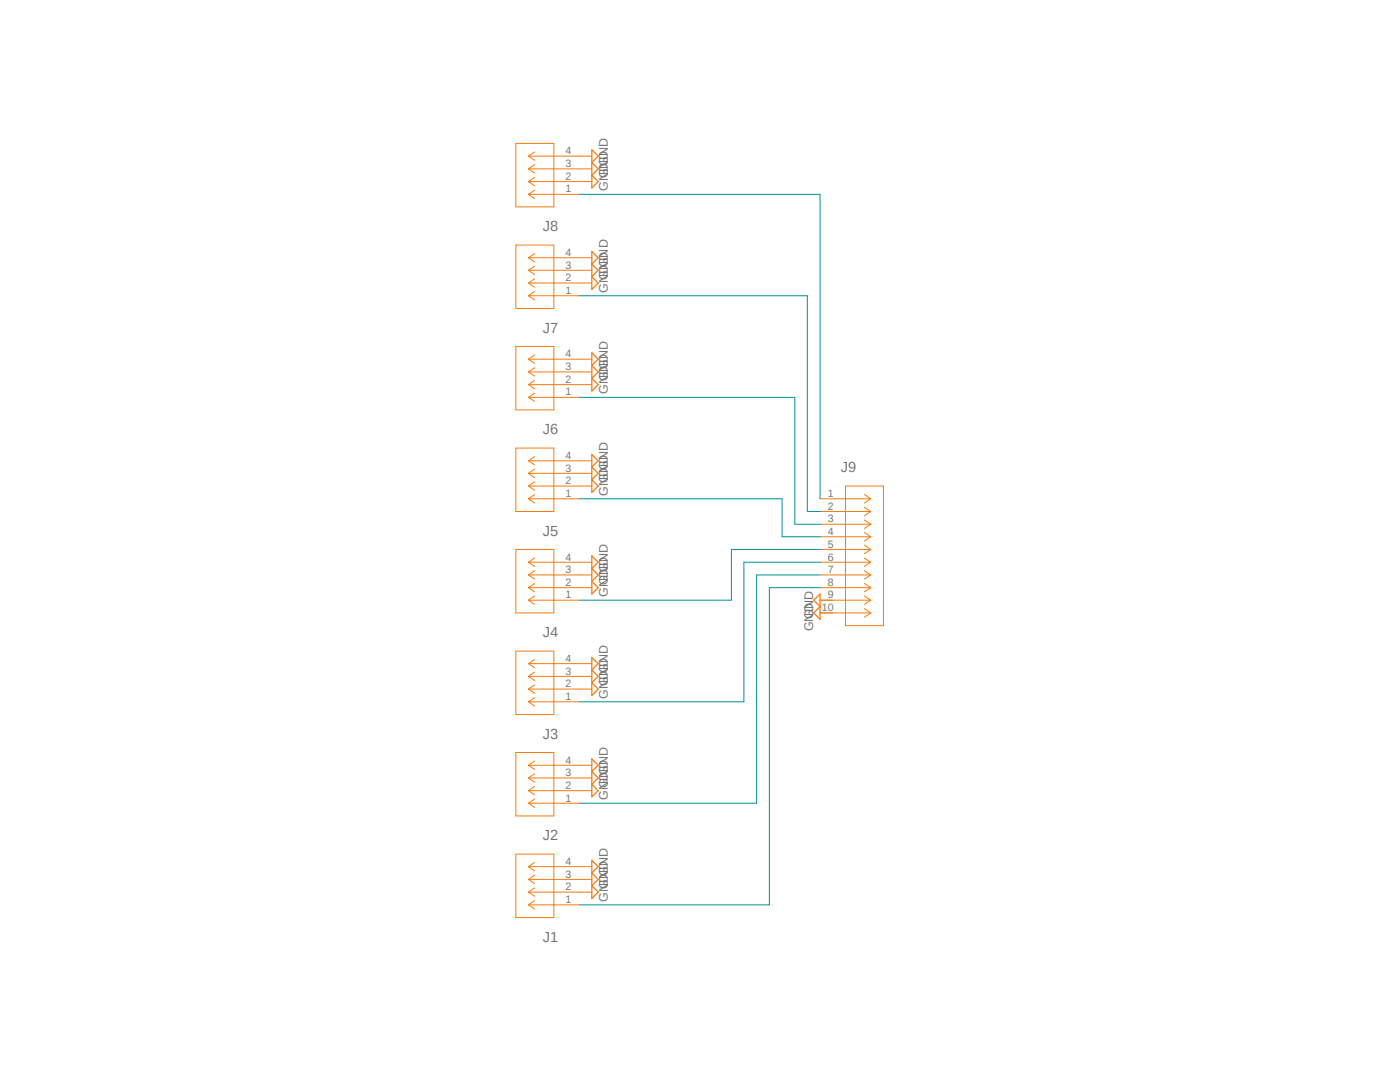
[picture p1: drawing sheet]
<?xml version="1.0" encoding="utf-8"?>
<!DOCTYPE eagle SYSTEM "eagle.dtd">
<!--
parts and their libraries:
2021-08-12_20-40-52_Library: COPYRIGHT: Copyright (C) 2021 Ultra Librarian. All rights reserved.
-->
<eagle version="9.7.0">
<drawing>
<settings>
<setting alwaysvectorfont="no"/>
<setting verticaltext="up"/>
</settings>
<grid distance="0.1" unitdist="inch" unit="inch" style="lines" multiple="1" display="no" altdistance="0.01" altunitdist="inch" altunit="inch"/>
<schematic xreflabel="%F%N/%S.%C%R" xrefpart="/%S.%C%R">
<libraries>
<library name="2021-08-12_20-40-52_Library">
<symbols>
<symbol name="CON_5055670281">
<pin name="1" x="0" y="0" visible="pad" length="middle" direction="pas"/>
<pin name="2" x="0" y="-2.54" visible="pad" length="middle" direction="pas"/>
<pin name="3" x="0" y="-5.08" visible="pad" length="middle" direction="pas"/>
<pin name="4" x="0" y="-7.62" visible="pad" length="middle" direction="pas"/>
<wire x1="10.16" y1="0" x2="5.08" y2="0" width="0.1524" layer="94"/>
<wire x1="10.16" y1="-2.54" x2="5.08" y2="-2.54" width="0.1524" layer="94"/>
<wire x1="10.16" y1="-5.08" x2="5.08" y2="-5.08" width="0.1524" layer="94"/>
<wire x1="10.16" y1="-7.62" x2="5.08" y2="-7.62" width="0.1524" layer="94"/>
<wire x1="10.16" y1="0" x2="8.89" y2="0.8467" width="0.1524" layer="94"/>
<wire x1="10.16" y1="-2.54" x2="8.89" y2="-1.6933" width="0.1524" layer="94"/>
<wire x1="10.16" y1="-5.08" x2="8.89" y2="-4.2333" width="0.1524" layer="94"/>
<wire x1="10.16" y1="-7.62" x2="8.89" y2="-6.7733" width="0.1524" layer="94"/>
<wire x1="10.16" y1="0" x2="8.89" y2="-0.8467" width="0.1524" layer="94"/>
<wire x1="10.16" y1="-2.54" x2="8.89" y2="-3.3867" width="0.1524" layer="94"/>
<wire x1="10.16" y1="-5.08" x2="8.89" y2="-5.9267" width="0.1524" layer="94"/>
<wire x1="10.16" y1="-7.62" x2="8.89" y2="-8.4667" width="0.1524" layer="94"/>
<wire x1="5.08" y1="2.54" x2="5.08" y2="-10.16" width="0.1524" layer="94"/>
<wire x1="5.08" y1="-10.16" x2="12.7" y2="-10.16" width="0.1524" layer="94"/>
<wire x1="12.7" y1="-10.16" x2="12.7" y2="2.54" width="0.1524" layer="94"/>
<wire x1="12.7" y1="2.54" x2="5.08" y2="2.54" width="0.1524" layer="94"/>
<text x="4.1646" y="5.3086" size="2.083" layer="95" ratio="6">&gt;Name</text>
</symbol>
</symbols>
<devicesets>
<deviceset name="5055670281" locally_modified="yes" prefix="J">
<gates>
<gate name="A" symbol="CON_5055670281" x="0" y="0"/>
</gates>
<devices>
<device name="CON_5055670281" package="CON_5055670281">
<connects>
<connect gate="A" pin="1" pad="1"/>
<connect gate="A" pin="2" pad="2"/>
<connect gate="A" pin="3" pad="3"/>
<connect gate="A" pin="4" pad="4"/>
</connects>
<technologies>
<technology name="">
<attribute name="COPYRIGHT" value="Copyright (C) 2021 Ultra Librarian. All rights reserved." constant="no"/>
<attribute name="MANUFACTURER_PART_NUMBER" value="5055670281" constant="no"/>
<attribute name="MFR_NAME" value="Molex Connector Corporation" constant="no"/>
</technology>
</technologies>
</device>
</devices>
</deviceset>
</devicesets>
</library>
<library name="supply2">
<symbols>
<symbol name="GND">
<wire x1="-1.27" y1="0" x2="1.27" y2="0" width="0.254" layer="94"/>
<wire x1="1.27" y1="0" x2="0" y2="-1.27" width="0.254" layer="94"/>
<wire x1="0" y1="-1.27" x2="-1.27" y2="0" width="0.254" layer="94"/>
<text x="-1.905" y="-3.175" size="1.778" layer="96">&gt;VALUE</text>
<pin name="GND" x="0" y="2.54" visible="off" length="short" direction="sup" rot="R270"/>
</symbol>
</symbols>
<devicesets>
<deviceset name="GND" prefix="SUPPLY">
<gates>
<gate name="GND" symbol="GND" x="0" y="0"/>
</gates>
<devices>
<device name="">
<technologies>
<technology name=""/>
</technologies>
</device>
</devices>
</deviceset>
</devicesets>
</library>
<library name="2021-08-09_13-11-40_Library">
<symbols>
<symbol name="CONN10_FH52-10S-0.5SH">
<pin name="1" x="0" y="0" visible="pad" length="middle" direction="pas"/>
<pin name="2" x="0" y="-2.54" visible="pad" length="middle" direction="pas"/>
<pin name="3" x="0" y="-5.08" visible="pad" length="middle" direction="pas"/>
<pin name="4" x="0" y="-7.62" visible="pad" length="middle" direction="pas"/>
<pin name="5" x="0" y="-10.16" visible="pad" length="middle" direction="pas"/>
<pin name="6" x="0" y="-12.7" visible="pad" length="middle" direction="pas"/>
<pin name="7" x="0" y="-15.24" visible="pad" length="middle" direction="pas"/>
<pin name="8" x="0" y="-17.78" visible="pad" length="middle" direction="pas"/>
<pin name="9" x="0" y="-20.32" visible="pad" length="middle" direction="pas"/>
<pin name="10" x="0" y="-22.86" visible="pad" length="middle" direction="pas"/>
<wire x1="10.16" y1="0" x2="5.08" y2="0" width="0.1524" layer="94"/>
<wire x1="10.16" y1="-2.54" x2="5.08" y2="-2.54" width="0.1524" layer="94"/>
<wire x1="10.16" y1="-5.08" x2="5.08" y2="-5.08" width="0.1524" layer="94"/>
<wire x1="10.16" y1="-7.62" x2="5.08" y2="-7.62" width="0.1524" layer="94"/>
<wire x1="10.16" y1="-10.16" x2="5.08" y2="-10.16" width="0.1524" layer="94"/>
<wire x1="10.16" y1="-12.7" x2="5.08" y2="-12.7" width="0.1524" layer="94"/>
<wire x1="10.16" y1="-15.24" x2="5.08" y2="-15.24" width="0.1524" layer="94"/>
<wire x1="10.16" y1="-17.78" x2="5.08" y2="-17.78" width="0.1524" layer="94"/>
<wire x1="10.16" y1="-20.32" x2="5.08" y2="-20.32" width="0.1524" layer="94"/>
<wire x1="10.16" y1="-22.86" x2="5.08" y2="-22.86" width="0.1524" layer="94"/>
<wire x1="10.16" y1="0" x2="8.89" y2="0.8467" width="0.1524" layer="94"/>
<wire x1="10.16" y1="-2.54" x2="8.89" y2="-1.6933" width="0.1524" layer="94"/>
<wire x1="10.16" y1="-5.08" x2="8.89" y2="-4.2333" width="0.1524" layer="94"/>
<wire x1="10.16" y1="-7.62" x2="8.89" y2="-6.7733" width="0.1524" layer="94"/>
<wire x1="10.16" y1="-10.16" x2="8.89" y2="-9.3133" width="0.1524" layer="94"/>
<wire x1="10.16" y1="-12.7" x2="8.89" y2="-11.8533" width="0.1524" layer="94"/>
<wire x1="10.16" y1="-15.24" x2="8.89" y2="-14.3933" width="0.1524" layer="94"/>
<wire x1="10.16" y1="-17.78" x2="8.89" y2="-16.9333" width="0.1524" layer="94"/>
<wire x1="10.16" y1="-20.32" x2="8.89" y2="-19.4733" width="0.1524" layer="94"/>
<wire x1="10.16" y1="-22.86" x2="8.89" y2="-22.0133" width="0.1524" layer="94"/>
<wire x1="10.16" y1="0" x2="8.89" y2="-0.8467" width="0.1524" layer="94"/>
<wire x1="10.16" y1="-2.54" x2="8.89" y2="-3.3867" width="0.1524" layer="94"/>
<wire x1="10.16" y1="-5.08" x2="8.89" y2="-5.9267" width="0.1524" layer="94"/>
<wire x1="10.16" y1="-7.62" x2="8.89" y2="-8.4667" width="0.1524" layer="94"/>
<wire x1="10.16" y1="-10.16" x2="8.89" y2="-11.0067" width="0.1524" layer="94"/>
<wire x1="10.16" y1="-12.7" x2="8.89" y2="-13.5467" width="0.1524" layer="94"/>
<wire x1="10.16" y1="-15.24" x2="8.89" y2="-16.0867" width="0.1524" layer="94"/>
<wire x1="10.16" y1="-17.78" x2="8.89" y2="-18.6267" width="0.1524" layer="94"/>
<wire x1="10.16" y1="-20.32" x2="8.89" y2="-21.1667" width="0.1524" layer="94"/>
<wire x1="10.16" y1="-22.86" x2="8.89" y2="-23.7067" width="0.1524" layer="94"/>
<wire x1="5.08" y1="2.54" x2="5.08" y2="-25.4" width="0.1524" layer="94"/>
<wire x1="5.08" y1="-25.4" x2="12.7" y2="-25.4" width="0.1524" layer="94"/>
<wire x1="12.7" y1="-25.4" x2="12.7" y2="2.54" width="0.1524" layer="94"/>
<wire x1="12.7" y1="2.54" x2="5.08" y2="2.54" width="0.1524" layer="94"/>
<text x="4.1646" y="5.3086" size="2.083" layer="95" ratio="6">&gt;Name</text>
</symbol>
</symbols>
<devicesets>
<deviceset name="FH52-10S-0.5SH" locally_modified="yes" prefix="J">
<gates>
<gate name="A" symbol="CONN10_FH52-10S-0.5SH" x="0" y="0"/>
</gates>
<devices>
<device name="CONN10_FH52-10S-0.5SH_HIR" package="CONN10_FH52-10S-0.5SH_HIR">
<connects>
<connect gate="A" pin="1" pad="1"/>
<connect gate="A" pin="10" pad="10"/>
<connect gate="A" pin="2" pad="2"/>
<connect gate="A" pin="3" pad="3"/>
<connect gate="A" pin="4" pad="4"/>
<connect gate="A" pin="5" pad="5"/>
<connect gate="A" pin="6" pad="6"/>
<connect gate="A" pin="7" pad="7"/>
<connect gate="A" pin="8" pad="8"/>
<connect gate="A" pin="9" pad="9"/>
</connects>
<technologies>
<technology name="">
<attribute name="COPYRIGHT" value="Copyright (C) 2021 Ultra Librarian. All rights reserved." constant="no"/>
<attribute name="DIGI-KEY_PART_NUMBER_1" value="H126109TR-ND" constant="no"/>
<attribute name="DIGI-KEY_PART_NUMBER_2" value="H126109CT-ND" constant="no"/>
<attribute name="DIGI-KEY_PART_NUMBER_3" value="H126109DKR-ND" constant="no"/>
<attribute name="MANUFACTURER_PART_NUMBER" value="FH52-10S-0.5SH" constant="no"/>
<attribute name="MFR_NAME" value="Hirose" constant="no"/>
</technology>
</technologies>
</device>
</devices>
</deviceset>
</devicesets>
</library>
</libraries>
<attributes>
</attributes>
<variantdefs>
</variantdefs>
<classes>
<class number="0" name="default" width="0" drill="0">
</class>
</classes>
<parts>
<part name="J1" library="2021-08-12_20-40-52_Library" deviceset="5055670281" device="CON_5055670281"/>
<part name="J2" library="2021-08-12_20-40-52_Library" deviceset="5055670281" device="CON_5055670281"/>
<part name="J3" library="2021-08-12_20-40-52_Library" deviceset="5055670281" device="CON_5055670281"/>
<part name="J4" library="2021-08-12_20-40-52_Library" deviceset="5055670281" device="CON_5055670281"/>
<part name="J5" library="2021-08-12_20-40-52_Library" deviceset="5055670281" device="CON_5055670281"/>
<part name="J6" library="2021-08-12_20-40-52_Library" deviceset="5055670281" device="CON_5055670281"/>
<part name="J7" library="2021-08-12_20-40-52_Library" deviceset="5055670281" device="CON_5055670281"/>
<part name="J8" library="2021-08-12_20-40-52_Library" deviceset="5055670281" device="CON_5055670281"/>
<part name="SUPPLY1" library="supply2" deviceset="GND" device=""/>
<part name="SUPPLY2" library="supply2" deviceset="GND" device=""/>
<part name="SUPPLY3" library="supply2" deviceset="GND" device=""/>
<part name="SUPPLY4" library="supply2" deviceset="GND" device=""/>
<part name="SUPPLY5" library="supply2" deviceset="GND" device=""/>
<part name="SUPPLY6" library="supply2" deviceset="GND" device=""/>
<part name="SUPPLY7" library="supply2" deviceset="GND" device=""/>
<part name="SUPPLY8" library="supply2" deviceset="GND" device=""/>
<part name="SUPPLY9" library="supply2" deviceset="GND" device=""/>
<part name="SUPPLY10" library="supply2" deviceset="GND" device=""/>
<part name="SUPPLY11" library="supply2" deviceset="GND" device=""/>
<part name="SUPPLY12" library="supply2" deviceset="GND" device=""/>
<part name="SUPPLY13" library="supply2" deviceset="GND" device=""/>
<part name="SUPPLY14" library="supply2" deviceset="GND" device=""/>
<part name="SUPPLY15" library="supply2" deviceset="GND" device=""/>
<part name="SUPPLY16" library="supply2" deviceset="GND" device=""/>
<part name="SUPPLY17" library="supply2" deviceset="GND" device=""/>
<part name="SUPPLY18" library="supply2" deviceset="GND" device=""/>
<part name="SUPPLY19" library="supply2" deviceset="GND" device=""/>
<part name="SUPPLY20" library="supply2" deviceset="GND" device=""/>
<part name="SUPPLY21" library="supply2" deviceset="GND" device=""/>
<part name="SUPPLY22" library="supply2" deviceset="GND" device=""/>
<part name="SUPPLY23" library="supply2" deviceset="GND" device=""/>
<part name="SUPPLY24" library="supply2" deviceset="GND" device=""/>
<part name="J9" library="2021-08-09_13-11-40_Library" deviceset="FH52-10S-0.5SH" device="CONN10_FH52-10S-0.5SH_HIR"/>
<part name="SUPPLY25" library="supply2" deviceset="GND" device=""/>
<part name="SUPPLY26" library="supply2" deviceset="GND" device=""/>
</parts>
<sheets>
<sheet>
<plain>
</plain>
<instances>
<instance part="J1" gate="A" x="17.78" y="10.16" smashed="yes" rot="R180">
<attribute name="NAME" x="13.6154" y="4.8514" size="2.083" layer="95" ratio="6" rot="R180"/>
</instance>
<instance part="J2" gate="A" x="17.78" y="30.48" smashed="yes" rot="R180">
<attribute name="NAME" x="13.6154" y="25.1714" size="2.083" layer="95" ratio="6" rot="R180"/>
</instance>
<instance part="J3" gate="A" x="17.78" y="50.8" smashed="yes" rot="R180">
<attribute name="NAME" x="13.6154" y="45.4914" size="2.083" layer="95" ratio="6" rot="R180"/>
</instance>
<instance part="J4" gate="A" x="17.78" y="71.12" smashed="yes" rot="R180">
<attribute name="NAME" x="13.6154" y="65.8114" size="2.083" layer="95" ratio="6" rot="R180"/>
</instance>
<instance part="J5" gate="A" x="17.78" y="91.44" smashed="yes" rot="R180">
<attribute name="NAME" x="13.6154" y="86.1314" size="2.083" layer="95" ratio="6" rot="R180"/>
</instance>
<instance part="J6" gate="A" x="17.78" y="111.76" smashed="yes" rot="R180">
<attribute name="NAME" x="13.6154" y="106.4514" size="2.083" layer="95" ratio="6" rot="R180"/>
</instance>
<instance part="J7" gate="A" x="17.78" y="132.08" smashed="yes" rot="R180">
<attribute name="NAME" x="13.6154" y="126.7714" size="2.083" layer="95" ratio="6" rot="R180"/>
</instance>
<instance part="J8" gate="A" x="17.78" y="152.4" smashed="yes" rot="R180">
<attribute name="NAME" x="13.6154" y="147.0914" size="2.083" layer="95" ratio="6" rot="R180"/>
</instance>
<instance part="SUPPLY1" gate="GND" x="20.32" y="160.02" smashed="yes" rot="R90">
<attribute name="VALUE" x="23.495" y="158.115" size="1.778" layer="96" rot="R90"/>
</instance>
<instance part="SUPPLY2" gate="GND" x="20.32" y="157.48" smashed="yes" rot="R90">
<attribute name="VALUE" x="23.495" y="155.575" size="1.778" layer="96" rot="R90"/>
</instance>
<instance part="SUPPLY3" gate="GND" x="20.32" y="154.94" smashed="yes" rot="R90">
<attribute name="VALUE" x="23.495" y="153.035" size="1.778" layer="96" rot="R90"/>
</instance>
<instance part="SUPPLY4" gate="GND" x="20.32" y="139.7" smashed="yes" rot="R90">
<attribute name="VALUE" x="23.495" y="137.795" size="1.778" layer="96" rot="R90"/>
</instance>
<instance part="SUPPLY5" gate="GND" x="20.32" y="137.16" smashed="yes" rot="R90">
<attribute name="VALUE" x="23.495" y="135.255" size="1.778" layer="96" rot="R90"/>
</instance>
<instance part="SUPPLY6" gate="GND" x="20.32" y="134.62" smashed="yes" rot="R90">
<attribute name="VALUE" x="23.495" y="132.715" size="1.778" layer="96" rot="R90"/>
</instance>
<instance part="SUPPLY7" gate="GND" x="20.32" y="119.38" smashed="yes" rot="R90">
<attribute name="VALUE" x="23.495" y="117.475" size="1.778" layer="96" rot="R90"/>
</instance>
<instance part="SUPPLY8" gate="GND" x="20.32" y="116.84" smashed="yes" rot="R90">
<attribute name="VALUE" x="23.495" y="114.935" size="1.778" layer="96" rot="R90"/>
</instance>
<instance part="SUPPLY9" gate="GND" x="20.32" y="114.3" smashed="yes" rot="R90">
<attribute name="VALUE" x="23.495" y="112.395" size="1.778" layer="96" rot="R90"/>
</instance>
<instance part="SUPPLY10" gate="GND" x="20.32" y="99.06" smashed="yes" rot="R90">
<attribute name="VALUE" x="23.495" y="97.155" size="1.778" layer="96" rot="R90"/>
</instance>
<instance part="SUPPLY11" gate="GND" x="20.32" y="96.52" smashed="yes" rot="R90">
<attribute name="VALUE" x="23.495" y="94.615" size="1.778" layer="96" rot="R90"/>
</instance>
<instance part="SUPPLY12" gate="GND" x="20.32" y="93.98" smashed="yes" rot="R90">
<attribute name="VALUE" x="23.495" y="92.075" size="1.778" layer="96" rot="R90"/>
</instance>
<instance part="SUPPLY13" gate="GND" x="20.32" y="78.74" smashed="yes" rot="R90">
<attribute name="VALUE" x="23.495" y="76.835" size="1.778" layer="96" rot="R90"/>
</instance>
<instance part="SUPPLY14" gate="GND" x="20.32" y="76.2" smashed="yes" rot="R90">
<attribute name="VALUE" x="23.495" y="74.295" size="1.778" layer="96" rot="R90"/>
</instance>
<instance part="SUPPLY15" gate="GND" x="20.32" y="73.66" smashed="yes" rot="R90">
<attribute name="VALUE" x="23.495" y="71.755" size="1.778" layer="96" rot="R90"/>
</instance>
<instance part="SUPPLY16" gate="GND" x="20.32" y="58.42" smashed="yes" rot="R90">
<attribute name="VALUE" x="23.495" y="56.515" size="1.778" layer="96" rot="R90"/>
</instance>
<instance part="SUPPLY17" gate="GND" x="20.32" y="55.88" smashed="yes" rot="R90">
<attribute name="VALUE" x="23.495" y="53.975" size="1.778" layer="96" rot="R90"/>
</instance>
<instance part="SUPPLY18" gate="GND" x="20.32" y="53.34" smashed="yes" rot="R90">
<attribute name="VALUE" x="23.495" y="51.435" size="1.778" layer="96" rot="R90"/>
</instance>
<instance part="SUPPLY19" gate="GND" x="20.32" y="38.1" smashed="yes" rot="R90">
<attribute name="VALUE" x="23.495" y="36.195" size="1.778" layer="96" rot="R90"/>
</instance>
<instance part="SUPPLY20" gate="GND" x="20.32" y="35.56" smashed="yes" rot="R90">
<attribute name="VALUE" x="23.495" y="33.655" size="1.778" layer="96" rot="R90"/>
</instance>
<instance part="SUPPLY21" gate="GND" x="20.32" y="33.02" smashed="yes" rot="R90">
<attribute name="VALUE" x="23.495" y="31.115" size="1.778" layer="96" rot="R90"/>
</instance>
<instance part="SUPPLY22" gate="GND" x="20.32" y="17.78" smashed="yes" rot="R90">
<attribute name="VALUE" x="23.495" y="15.875" size="1.778" layer="96" rot="R90"/>
</instance>
<instance part="SUPPLY23" gate="GND" x="20.32" y="15.24" smashed="yes" rot="R90">
<attribute name="VALUE" x="23.495" y="13.335" size="1.778" layer="96" rot="R90"/>
</instance>
<instance part="SUPPLY24" gate="GND" x="20.32" y="12.7" smashed="yes" rot="R90">
<attribute name="VALUE" x="23.495" y="10.795" size="1.778" layer="96" rot="R90"/>
</instance>
<instance part="J9" gate="A" x="66.04" y="91.44" smashed="yes">
<attribute name="NAME" x="70.2046" y="96.7486" size="2.083" layer="95" ratio="6"/>
</instance>
<instance part="SUPPLY25" gate="GND" x="66.04" y="71.12" smashed="yes" rot="R270">
<attribute name="VALUE" x="62.865" y="73.025" size="1.778" layer="96" rot="R270"/>
</instance>
<instance part="SUPPLY26" gate="GND" x="66.04" y="68.58" smashed="yes" rot="R270">
<attribute name="VALUE" x="62.865" y="70.485" size="1.778" layer="96" rot="R270"/>
</instance>
</instances>
<busses>
</busses>
<nets>
<net name="GND" class="0">
<segment>
<pinref part="J8" gate="A" pin="4"/>
<pinref part="SUPPLY1" gate="GND" pin="GND"/>
</segment>
<segment>
<pinref part="J8" gate="A" pin="3"/>
<pinref part="SUPPLY2" gate="GND" pin="GND"/>
</segment>
<segment>
<pinref part="J8" gate="A" pin="2"/>
<pinref part="SUPPLY3" gate="GND" pin="GND"/>
</segment>
<segment>
<pinref part="J7" gate="A" pin="4"/>
<pinref part="SUPPLY4" gate="GND" pin="GND"/>
</segment>
<segment>
<pinref part="J7" gate="A" pin="3"/>
<pinref part="SUPPLY5" gate="GND" pin="GND"/>
</segment>
<segment>
<pinref part="J7" gate="A" pin="2"/>
<pinref part="SUPPLY6" gate="GND" pin="GND"/>
</segment>
<segment>
<pinref part="J6" gate="A" pin="4"/>
<pinref part="SUPPLY7" gate="GND" pin="GND"/>
</segment>
<segment>
<pinref part="J6" gate="A" pin="3"/>
<pinref part="SUPPLY8" gate="GND" pin="GND"/>
</segment>
<segment>
<pinref part="J6" gate="A" pin="2"/>
<pinref part="SUPPLY9" gate="GND" pin="GND"/>
</segment>
<segment>
<pinref part="J5" gate="A" pin="4"/>
<pinref part="SUPPLY10" gate="GND" pin="GND"/>
</segment>
<segment>
<pinref part="J5" gate="A" pin="3"/>
<pinref part="SUPPLY11" gate="GND" pin="GND"/>
</segment>
<segment>
<pinref part="J5" gate="A" pin="2"/>
<pinref part="SUPPLY12" gate="GND" pin="GND"/>
</segment>
<segment>
<pinref part="J4" gate="A" pin="4"/>
<pinref part="SUPPLY13" gate="GND" pin="GND"/>
</segment>
<segment>
<pinref part="J4" gate="A" pin="3"/>
<pinref part="SUPPLY14" gate="GND" pin="GND"/>
</segment>
<segment>
<pinref part="J4" gate="A" pin="2"/>
<pinref part="SUPPLY15" gate="GND" pin="GND"/>
</segment>
<segment>
<pinref part="J3" gate="A" pin="4"/>
<pinref part="SUPPLY16" gate="GND" pin="GND"/>
</segment>
<segment>
<pinref part="J3" gate="A" pin="3"/>
<pinref part="SUPPLY17" gate="GND" pin="GND"/>
</segment>
<segment>
<pinref part="J3" gate="A" pin="2"/>
<pinref part="SUPPLY18" gate="GND" pin="GND"/>
</segment>
<segment>
<pinref part="J2" gate="A" pin="4"/>
<pinref part="SUPPLY19" gate="GND" pin="GND"/>
</segment>
<segment>
<pinref part="J2" gate="A" pin="3"/>
<pinref part="SUPPLY20" gate="GND" pin="GND"/>
</segment>
<segment>
<pinref part="J2" gate="A" pin="2"/>
<pinref part="SUPPLY21" gate="GND" pin="GND"/>
</segment>
<segment>
<pinref part="J1" gate="A" pin="4"/>
<pinref part="SUPPLY22" gate="GND" pin="GND"/>
</segment>
<segment>
<pinref part="J1" gate="A" pin="3"/>
<pinref part="SUPPLY23" gate="GND" pin="GND"/>
</segment>
<segment>
<pinref part="J1" gate="A" pin="2"/>
<pinref part="SUPPLY24" gate="GND" pin="GND"/>
</segment>
</net>
<net name="N$1" class="0">
<segment>
<pinref part="J8" gate="A" pin="1"/>
<wire x1="17.78" y1="152.4" x2="66.04" y2="152.4" width="0.1524" layer="91"/>
<wire x1="66.04" y1="152.4" x2="66.04" y2="91.44" width="0.1524" layer="91"/>
<pinref part="J9" gate="A" pin="1"/>
</segment>
</net>
<net name="N$2" class="0">
<segment>
<pinref part="J7" gate="A" pin="1"/>
<wire x1="17.78" y1="132.08" x2="63.5" y2="132.08" width="0.1524" layer="91"/>
<wire x1="63.5" y1="132.08" x2="63.5" y2="88.9" width="0.1524" layer="91"/>
<wire x1="63.5" y1="88.9" x2="66.04" y2="88.9" width="0.1524" layer="91"/>
<pinref part="J9" gate="A" pin="2"/>
</segment>
</net>
<net name="N$3" class="0">
<segment>
<pinref part="J6" gate="A" pin="1"/>
<wire x1="17.78" y1="111.76" x2="60.96" y2="111.76" width="0.1524" layer="91"/>
<wire x1="60.96" y1="111.76" x2="60.96" y2="86.36" width="0.1524" layer="91"/>
<wire x1="60.96" y1="86.36" x2="66.04" y2="86.36" width="0.1524" layer="91"/>
<pinref part="J9" gate="A" pin="3"/>
</segment>
</net>
<net name="N$4" class="0">
<segment>
<pinref part="J5" gate="A" pin="1"/>
<wire x1="17.78" y1="91.44" x2="58.42" y2="91.44" width="0.1524" layer="91"/>
<wire x1="58.42" y1="91.44" x2="58.42" y2="83.82" width="0.1524" layer="91"/>
<wire x1="58.42" y1="83.82" x2="66.04" y2="83.82" width="0.1524" layer="91"/>
<pinref part="J9" gate="A" pin="4"/>
</segment>
</net>
<net name="N$5" class="0">
<segment>
<pinref part="J1" gate="A" pin="1"/>
<wire x1="17.78" y1="10.16" x2="55.88" y2="10.16" width="0.1524" layer="91"/>
<wire x1="55.88" y1="10.16" x2="55.88" y2="73.66" width="0.1524" layer="91"/>
<wire x1="55.88" y1="73.66" x2="66.04" y2="73.66" width="0.1524" layer="91"/>
<pinref part="J9" gate="A" pin="8"/>
</segment>
</net>
<net name="N$6" class="0">
<segment>
<pinref part="J2" gate="A" pin="1"/>
<wire x1="17.78" y1="30.48" x2="53.34" y2="30.48" width="0.1524" layer="91"/>
<wire x1="53.34" y1="30.48" x2="53.34" y2="76.2" width="0.1524" layer="91"/>
<wire x1="53.34" y1="76.2" x2="66.04" y2="76.2" width="0.1524" layer="91"/>
<pinref part="J9" gate="A" pin="7"/>
</segment>
</net>
<net name="N$7" class="0">
<segment>
<pinref part="J3" gate="A" pin="1"/>
<wire x1="17.78" y1="50.8" x2="50.8" y2="50.8" width="0.1524" layer="91"/>
<wire x1="50.8" y1="50.8" x2="50.8" y2="78.74" width="0.1524" layer="91"/>
<wire x1="50.8" y1="78.74" x2="66.04" y2="78.74" width="0.1524" layer="91"/>
<pinref part="J9" gate="A" pin="6"/>
</segment>
</net>
<net name="N$8" class="0">
<segment>
<pinref part="J4" gate="A" pin="1"/>
<wire x1="17.78" y1="71.12" x2="48.26" y2="71.12" width="0.1524" layer="91"/>
<wire x1="48.26" y1="71.12" x2="48.26" y2="81.28" width="0.1524" layer="91"/>
<wire x1="48.26" y1="81.28" x2="66.04" y2="81.28" width="0.1524" layer="91"/>
<pinref part="J9" gate="A" pin="5"/>
</segment>
</net>
</nets>
</sheet>
</sheets>
</schematic>
</drawing>
<compatibility>
<note version="8.2" severity="warning">
Since Version 8.2, EAGLE supports online libraries. The ids
of those online libraries will not be understood (or retained)
with this version.
</note>
<note version="8.3" severity="warning">
Since Version 8.3, EAGLE supports URNs for individual library
assets (packages, symbols, and devices). The URNs of those assets
will not be understood (or retained) with this version.
</note>
<note version="8.3" severity="warning">
Since Version 8.3, EAGLE supports the association of 3D packages
with devices in libraries, schematics, and board files. Those 3D
packages will not be understood (or retained) with this version.
</note>
<note version="9.7" minversion="9.7.0" severity="warning">
Since Version 9.7.0 text objects can use custom true type fonts,
which will not be processed correctly with this version.
</note>
</compatibility>
</eagle>
